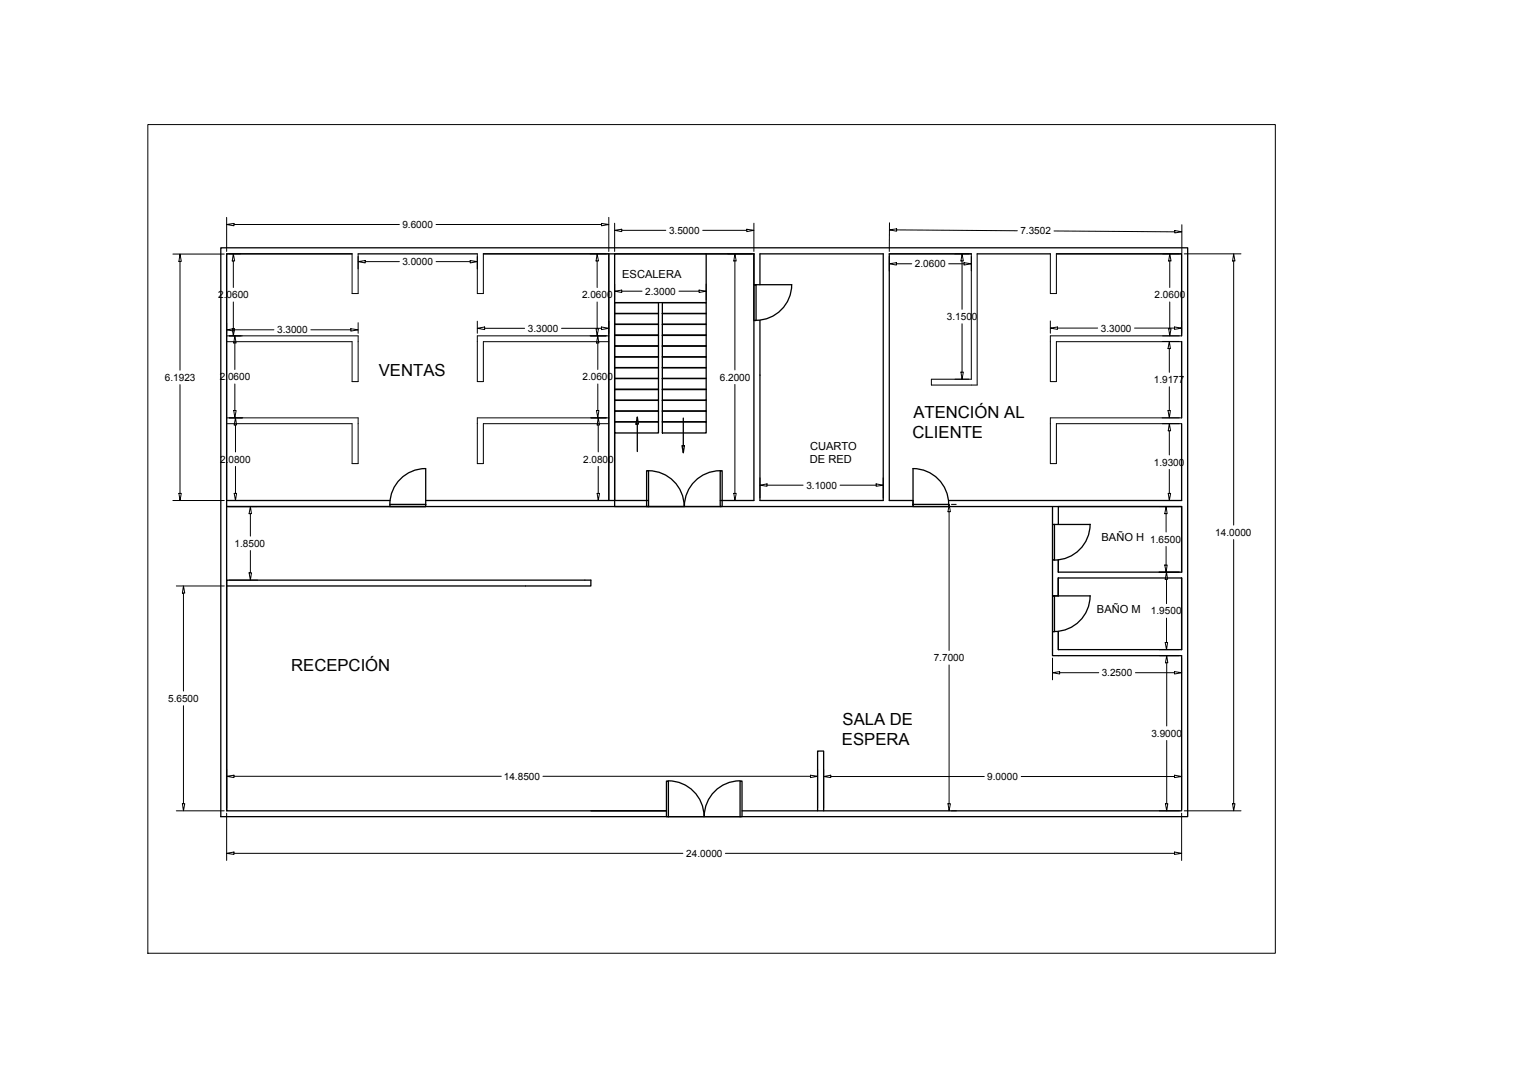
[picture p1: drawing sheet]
<svg xmlns="http://www.w3.org/2000/svg" width="297mm" height="210mm" viewBox="0 0 297 210" stroke-linecap="round" stroke-linejoin="round" font-family="sans-serif">
<!-- layer: 0 -->
<g fill="none" stroke="#000" stroke-width=".25">
<path d="M43.3 48.6h189.6v111.6h-189.6zM69 49.8h-24.6v109.3h86.3M70.2 49.8h23.4M94.8 49.8h53v48.4h-6.6M149 55.9v-6.1h24.2v48.4h-24.2v-35.4M190.4 49.8h-16v48.4h4.6M191.6 49.8h14.3M207.1 49.8h24.6v16.1M231.7 67v15M44.4 98.2h32.1M44.4 99.4h187.3v12.8M83.5 98.2h43.7"/>
<path d="M231.7 83.1v15.1h-45.7M44.4 114.9h71.5v-1.1h-71.5v45.3M206.4 109.9v7M207.5 113.4v3.5v-3.5h24.2v14h-24.2v-3.5M207.5 102.9v-3.5h24.2v12.8M207.5 109.8v2.4h24.2M206.4 123.9v4.7h25.3v30.5h-86.2M160.3 159.1v-11.8h1.2v11.8"/>
</g>
<!-- layer: door -->
<g fill="none" stroke="#000" stroke-width=".25">
<path d="M119.4 49.8v48.4M120.5 59.4h8.6v2.1h-8.6zM129.9 59.4h8.6v2.1h-8.6zM138.5 49.8v9.6h-18M147.8 55.9h.4v7h-.4zM147.8 55.9v-6.1h-27.3v48.4M148.2 55.9l7-.1a7 7 0 0 1-7 7M120.5 78.5h8.6v2.2h-8.6zM120.5 76.3h8.6v2.2h-8.6zM120.5 74.2h8.6v2.2h-8.6zM120.5 72.1h8.6v2.2h-8.6zM120.5 70h8.6v2.2h-8.6z"/>
<path d="M120.5 67.8h8.6v2.2h-8.6zM120.5 65.7h8.6v2.2h-8.6zM120.5 63.6h8.6v2.2h-8.6zM120.5 61.5h8.6v2.1h-8.6zM129.9 78.5h8.6v2.2h-8.6zM129.9 76.3h8.6v2.2h-8.6zM129.9 74.2h8.6v2.2h-8.6zM129.9 72.1h8.6v2.2h-8.6zM129.9 70h8.6v2.2h-8.6zM129.9 67.8h8.6v2.2h-8.6zM129.9 65.7h8.6v2.2h-8.6zM129.9 63.6h8.6v2.2h-8.6z"/>
<path d="M129.9 61.5h8.6v2.1h-8.6zM44.4 99.4h39.1M76.4 98.9h7.1v.5h-7.1zM83.4 91.9a7 7 0 0 0-7 7M83.5 91.9v7M120.5 82.7h8.6v2.2h-8.6zM120.5 80.6h8.6v2.2h-8.6zM120.5 84.9v13.3M125 81.8l.2 1.4h-.5zM125 83.2v5.4M126.8 92.3h.4v7.1h-.4zM127.1 92.3a7 7 0 0 1 7 7"/>
<path d="M127.2 99.4h14M129.9 82.7h8.6v2.2h-8.6zM129.9 80.6h8.6v2.2h-8.6zM133.7 87.4h.5l-.2 1.4zM134 82v5.4M141.2 92.3a7 7 0 0 0-7 7.1h-13.7v-1.2M141.2 92.3h.4v7.1h-.4zM179 98.9h7v.5h-7zM186 98.9a7 7 0 0 0-7-7v7.5M206.4 99.4v3.5M206.4 116.9h.3v7h-.3zM206.4 102.9h.3v7h-.3z"/>
<path d="M206.7 116.9h7.1M206.7 102.9h7.1M207.5 113.4v3.5h-1.1M213.7 116.9a7 7 0 0 1-7 7M213.7 102.9a7 7 0 0 1-7 7M115.9 159.1h14.8M130.7 153.2h.3v7h-.3zM131 153.2a7 7 0 0 1 7 7M145.1 153.2a7 7 0 0 0-7 7M145.1 153.2h.4v7h-.4zM131 160.2h14.1"/>
</g>
<!-- layer: DIM -->
<g fill="none" stroke="#000" stroke-width=".2">
<path d="M29 24.4h221v162.6h-221zM33.9 49.8h10.1M35.3 49.8l.2 1.5h-.4zM35.3 51.3v21.3M44.4 44l1.5-.2v.5zM44.4 42.6v6.7M44.9 49.8h2.2M45.7 49.8l.3 1.4h-.5zM45.7 51.2v5.2M45.7 59.2v5.3M45.9 44h32.4M70.2 51.3l1.4-.2v.5z"/>
<path d="M70.2 50.3v2.5M71.6 51.3h6.7M85.5 44h32.4M85.5 51.3h6.7M92.2 51.1l1.4 .2-1.4 .3zM93.6 50.3v2.5M115.7 49.8h3.2M117.1 49.8l.2 1.4h-.4zM117.1 51.2v5.2M117.1 59.2v5.3M117.9 43.8l1.5 .2-1.5 .3zM119.4 42.6v6.7"/>
<path d="M120.5 57.1l1.4-.2v.5zM120.5 45.2l1.4-.2v.4zM120.5 43.8v5.5M120.5 55.7v3.2M121.9 57.1h4M121.9 45.2h8.6M133.1 57.1h4M137.1 56.9l1.4 .2-1.4 .3zM137.8 45.2h8.6M138.5 55.7v3.2M142.7 49.8h4.6M144.1 49.8l.2 1.4h-.4z"/>
<path d="M144.1 51.2v21.4M146.4 45l1.4 .2-1.4 .2zM147.8 43.8v5.5M174.4 51.7l1.4-.2v.5zM174.4 50.3v2.8M174.4 45.1l1.4-.2v.5zM174.4 43.7v5.6M175.8 51.7h3M175.8 45.1l23.7 .2M186 51.7h3M187.2 49.8h2.7M188.6 49.8l.3 1.4h-.5z"/>
<path d="M188.6 51.2v9.5M189 51.5l1.4 .2-1.4 .3zM190.4 50.3v2.8M206.7 45.3l23.6 .2M228 49.8h3.2M229.3 49.8l.3 1.4h-.5zM229.3 51.2v5.2M229.3 59.2v5.3M230.3 45.2l1.4 .3-1.4 .2zM231.7 44.1v5.6M232.2 49.8h11.1M241.9 49.8l.2 1.4h-.4z"/>
<path d="M241.9 51.2v51.8M35.3 75.5v21.3M44.4 64.7l1.5-.2v.5zM44.4 63.3v2.1M44.9 65.9h2.6M45.5 64.5h.5l-.3 1.4zM45.9 64.7h7.8M46 65.9l.3 1.4h-.5zM46 67.3v5.2M46 75.3v5.2M60.9 64.7h7.9M68.8 64.5l1.4 .2-1.4 .3z"/>
<path d="M70.2 63.3v2.1M93.6 64.4l1.4-.3v.6zM93.6 63v2.4M95 64.4h7.9M110.1 64.4h7.8M115.7 65.9h3.2M116.9 64.5h.4l-.2 1.4zM117.2 65.9l.2 1.4h-.4zM117.2 67.3v5.2M117.2 75.3v5.2M117.9 64.1l1.5 .3-1.5 .3zM119.4 63v2.4"/>
<path d="M144.1 75.4v21.4M187.2 74.4h2.7M188.4 73h.5l-.3 1.4zM188.6 63.5v9.5M205.9 64.4l1.4-.3v.5zM205.9 63v2.4M207.3 64.4h7.9M222.4 64.4h7.9M227.9 67h3.3M228 65.9h3.2M229.1 64.5h.5l-.3 1.4zM229.3 67l.2 1.4h-.5z"/>
<path d="M229.3 68.4v4.6M229.3 75.9v4.6M230.3 64.1l1.4 .3-1.4 .2zM231.7 63v2.4M33.9 98.2h10.1M35.1 96.8h.4l-.2 1.4zM44.9 99.4h5.6M44.9 98.2h2.7M44.9 82h2.7M45.8 80.5h.5l-.3 1.5zM45.9 96.8h.5l-.2 1.4zM46.2 82l.2 1.4h-.5z"/>
<path d="M46.2 83.4v5.3M46.2 91.5v5.3M49.1 99.4l.2 1.4h-.5zM115.8 82h3.1M115.9 98.2h3M117 80.5h.4l-.2 1.5zM117.1 96.8h.4l-.2 1.4zM117.3 82l.2 1.4h-.4zM117.3 83.4v5.3M117.3 91.5v5.3M142.7 98.2h4.6M143.9 96.8h.4l-.2 1.4z"/>
<path d="M149 95.2l1.4-.3v.5zM149 93.7v4M150.4 95.2h7.1M164.7 95.2h7.1M171.8 94.9l1.4 .3-1.4 .2zM173.2 93.7v4M186.1 98.9l.2 1.5h-.4zM186.5 98.9h1M227.2 99.4h4M227.9 98.2h3.3M227.9 82h3.3M227.9 83.1h3.3"/>
<path d="M228.6 99.4l.2 1.4h-.4zM229 80.5h.5l-.2 1.5zM229.1 96.8h.4l-.2 1.4zM229.3 83.1l.2 1.4h-.4zM229.3 84.5v4.8M229.3 92.1v4.7M34.6 114.9h9.4M36 114.9l.2 1.4h-.4zM36 116.3v19.3M44.9 113.8h5.6M48.8 112.4h.5l-.2 1.4zM49.1 100.8v4.4"/>
<path d="M49.1 108v4.4M186.1 100.4v27.2M227.2 112.2h4M228.4 110.8h.4l-.2 1.4zM228.6 100.8v3.6M228.6 107.2v3.6M228.7 112.2l.2 1.4h-.4zM228.7 113.6v4.8M241.9 105.8v51.9M36 138.4v19.3M186.1 130.4v27.3M206.4 132l1.4-.2v.4z"/>
<path d="M206.4 129.1v4.3M207.8 132h7.6M222.6 132h7.7M227.3 127.4h3.9M227.3 128.6h3.9M228.5 126h.4l-.2 1.4zM228.7 121.3v4.7M228.8 128.6l.2 1.4h-.5zM228.8 130v12.4M230.3 131.8l1.4 .2-1.4 .2zM231.7 129.1v4.3M34.6 159.1h9.4"/>
<path d="M35.8 157.7h.4l-.2 1.4zM44.4 152.3l1.5-.2v.4zM44.4 150.9v7.7M44.4 159.5v9.3M45.9 152.3h52.4M106.5 152.3h52.4M158.9 152.1l1.4 .2-1.4 .2zM160.3 150.9v7.7M161.5 152.3l1.4-.2v.4zM161.5 150.9v7.7M162.9 152.3h30.1M185.9 157.7h.4l-.2 1.4z"/>
<path d="M186.5 159.1h1M200.2 152.3h30.1M227.3 159.1h3.9M228.5 157.7h.5l-.2 1.4zM228.8 145.3v12.4M230.3 152.1l1.4 .2-1.4 .2zM231.7 150.9v7.7M231.7 159.5v9.3M232.2 159.1h11.1M241.7 157.7h.4l-.2 1.4zM44.4 167.4l1.5-.3v.5zM45.9 167.4h88"/>
<path d="M142.2 167.4h88.1M230.3 167.1l1.4 .3-1.4 .2z"/>
</g>
<!-- layer: rooms -->
<path d="M70.2 49.8v7.8h-1.2v-7.8h-24.6v48.4h25.8M93.6 49.8v7.8h1.2v-7.8h24.6v48.4h-25.8M174.4 49.8h16v24.6h-7.8v1.1h9v-25.7M205.9 49.8v7.8h1.2v-7.8h24.6v16.1h-25.8v9h1.2v-7.9h24.6v15h-25.8v8.9h1.2v-7.8h24.6M44.4 65.9h25.8v9h-1.2v-7.9h-24.6M119.4 65.9h-25.8v9h1.2v-7.9h24.6M44.4 82h25.8v8.9h-1.2v-7.8h-24.6M119.4 82h-25.8v8.9h1.2v-7.8h24.6" fill="none" stroke="#000" stroke-width=".2"/>
<g font-size="3.3">
<text x="74.3" y="73.7">VENTAS</text>
<text x="179.1" y="82">ATENCIÓN AL</text>
<text x="178.9" y="86">CLIENTE</text>
<text x="57.1" y="131.7">RECEPCIÓN</text>
<text x="165.2" y="142.3">SALA DE</text>
<text x="165.1" y="146.2">ESPERA</text>
</g>
<g font-size="2.2">
<text x="122" y="54.5">ESCALERA</text>
<text x="158.8" y="88.3">CUARTO</text>
<text x="158.8" y="90.9">DE RED</text>
<text x="216" y="106.1">BAÑO H 1.6500</text>
<text x="215.1" y="120.3">BAÑO M</text>
</g>
<g font-size="2">
<text x="78.9" y="44.8">9.6000</text>
<text x="131.2" y="45.9">3.5000</text>
<text x="200.1" y="46">7.3502</text>
<text x="78.9" y="52">3.0000</text>
<text x="179.4" y="52.4">2.0600</text>
<text x="42.8" y="58.5">2.0600</text>
<text x="114.1" y="58.5">2.0600</text>
<text x="126.5" y="57.8">2.3000</text>
<text x="226.4" y="58.5">2.0600</text>
<text x="54.3" y="65.4">3.3000</text>
<text x="103.5" y="65.1">3.3000</text>
<text x="185.7" y="62.8">3.1500</text>
<text x="215.8" y="65.1">3.3000</text>
<text x="32.3" y="74.7">6.1923</text>
<text x="43.1" y="74.6">2.0600</text>
<text x="114.2" y="74.6">2.0600</text>
<text x="141.1" y="74.7">6.2000</text>
<text x="226.2" y="75.2">1.9177</text>
<text x="43.2" y="90.8">2.0800</text>
<text x="114.3" y="90.8">2.0800</text>
<text x="158.1" y="95.9">3.1000</text>
<text x="226.2" y="91.3">1.9300</text>
<text x="46" y="107.2">1.8500</text>
<text x="238.3" y="105.1">14.0000</text>
<text x="225.7" y="120.5">1.9500</text>
<text x="183.1" y="129.7">7.7000</text>
<text x="33" y="137.7">5.6500</text>
<text x="216" y="132.6">3.2500</text>
<text x="225.7" y="144.5">3.9000</text>
<text x="98.8" y="153">14.8500</text>
<text x="193.6" y="153">9.0000</text>
<text x="134.6" y="168.1">24.0000</text>
</g>
</svg>
